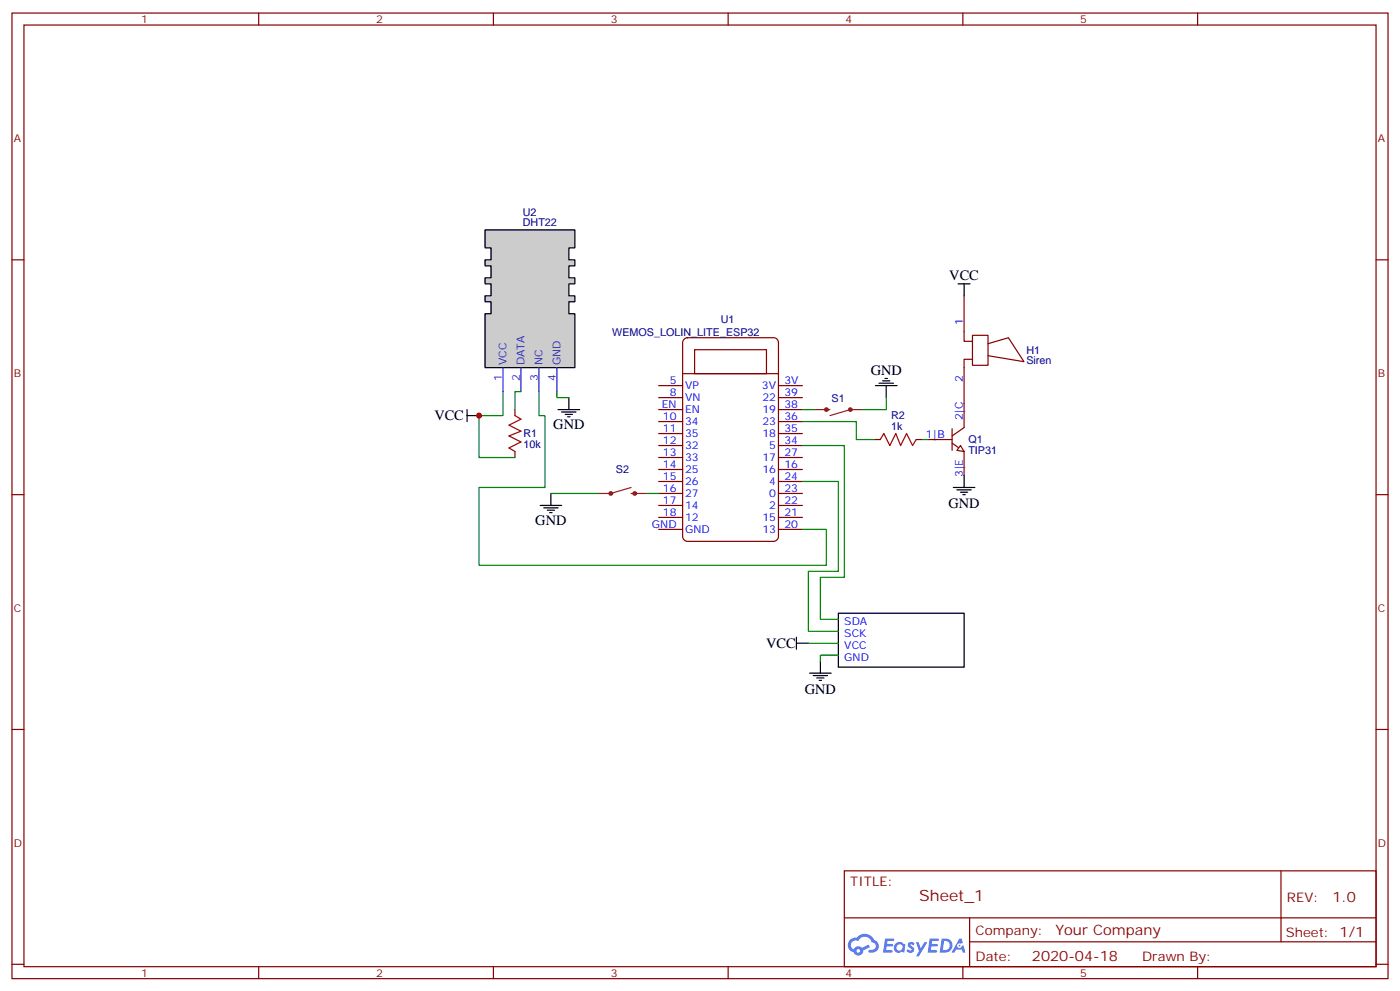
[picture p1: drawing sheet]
<svg xmlns="http://www.w3.org/2000/svg" width="412mm" height="292mm" viewBox="0 0 412 292" stroke-linecap="round" stroke-linejoin="round" font-family="sans-serif">
<path d="M246.9 180.6h37.1v15.9h-37.1z" fill="none" stroke="#000" stroke-width=".35"/>
<g fill="none" stroke="#870000" stroke-width=".35">
<path d="M3.5 3.8h405.4v284.4h-405.4zM7.1 7.4h398.2v277.3h-398.2zM76.2 3.8v3.6M145.3 3.8v3.6M214.5 3.8v3.6M283.6 3.8v3.6M352.8 3.8v3.6M3.5 76.5h3.6M405.3 76.5h3.6M3.5 145.7h3.6M405.3 145.7h3.6M3.5 214.8h3.6"/>
<path d="M405.3 214.8h3.6M248.7 256.4h156.6v28.3h-156.6zM377.3 256.5v20.8M248.7 270.3h156.5M285.6 277.3h119.6M285.6 270.3v14.1M3.5 284h3.6M76.2 284.7v3.5M145.3 284.7v3.5M214.5 284.7v3.5M283.6 284.7v3.5M352.8 284.7v3.5"/>
<path d="M405.3 284h3.6"/>
</g>
<g fill="#5487ff">
<path d="M267.7 277.6a1.22 1.22 0 0 1 1.7 .3l-.4 .6a.47 .47 0 0 0-.3-.5 .47 .47 0 0 0-.5 .2l.1 .3a1.14 1.14 0 0 1 .8 1.7 1.14 1.14 0 0 1-1.9 0l-.2-.2 .5-.5 .7 .4a.29 .29 0 0 0 .3-.3 .29 .29 0 0 0-.2-.3 1.04 1.04 0 0 1-.6-1.7z"/>
<path d="M260.7 276.4h2.4l.3 .1-.2 .5-1.8 .1-.1 .9h1.5l.3 .3-.3 .4h-1.6l-.2 1.1h1.7l.2 .4-.2 .3h-2.6z"/>
<path d="M273.8 276.4h2.4l.3 .1-.1 .5-1.8 .1-.2 .9h1.6l.3 .3-.4 .4h-1.6l-.1 1.1h1.7l.2 .4-.2 .3h-2.6z"/>
<path d="M282.6 276.4h.7l.3 1.2-.6 .3a.69 .69 0 0 0-1 .3 .69 .69 0 0 0 .4 1 .69 .69 0 0 0 .9-.6l.5-.3 .6 2.2h-.8l-.2-.9h-1.8l-.5 .9h-.8z"/>
<path d="M269.8 277.4h.8l.6 1.9 1.1-1.9h.9l-2.6 4.2h-.8l.9-1.5z"/>
<path d="M277.4 276.4l-.6 4.1h1.3a2.11 2.11 0 0 0 2.5-2.1 2.11 2.11 0 0 0-2.5-2zM278.1 277.1a1.39 1.39 0 0 1 1.7 1.4 1.39 1.39 0 0 1-1.8 1.3h-.3z"/>
<path d="M263.7 278a1.54 1.54 0 0 0-.1 2.1 1.54 1.54 0 0 0 2.2 .2l.6 .2 .3-2.3-.2-.2-.4-.1a1.49 1.49 0 0 0-2.4 .1zM264 279a.94 .94 0 0 1 1.8 0 .94 .94 0 0 1-1.8 0z"/>
<path d="M250.4 276.7a2.18 2.18 0 0 0 1.1 3.8 1.44 1.44 0 0 0 1.6 .9 1.44 1.44 0 0 0 1.2-1.5l2-1-.5-.7-1.9 .9a1.47 1.47 0 0 0-2.4 .5 1.39 1.39 0 0 1-.7-2 1.39 1.39 0 0 1 2-.5 2.12 2.12 0 0 1 2.2-1.3 2.12 2.12 0 0 1 1.9 1.7 1.14 1.14 0 0 1 1.1 1.4 1.14 1.14 0 0 1-1.7 .8 .43 .43 0 0 0-.5 .3 .43 .43 0 0 0 .4 .5 1.98 1.98 0 0 0 2.5-1.2 1.98 1.98 0 0 0-1.2-2.5 3.1 3.1 0 0 0-5.3-.7l-.9 .1zM252.3 280a.55 .55 0 0 1 1.1 0 .55 .55 0 0 1-1.1 0z"/>
<circle cx="282.6" cy="278.5" r=".26"/>
</g>
<g fill="none" stroke="#870000" stroke-width=".35">
<path d="M284 87.1v13.4h2.5M286.5 98.7h4.5v8.9h-4.5zM194 113.6h7.1M194 117.1h7.1M201.1 110h28.2M201.4 100l1.1-.6h25.4a1.41 1.41 0 0 1 1.4 1.5v57.1a1.51 1.51 0 0 1-1.4 1.4h-25.4a1.51 1.51 0 0 1-1.4-1.4v-57.1zM204.6 103h21.2v7h-21.2zM229.3 113.6h7.1M229.3 117.1h7.1M286.5 105.8h-2.5v13.1M291 101.2l6-1.8 4.6 7.1-10.6-1.8M194 120.6h7.1"/>
<path d="M194 124.1h7.1M194 127.7h7.1M194 131.2h7.1M194 134.7h7.1M194 138.3h7.1M229.3 120.6h7.1M229.3 124.1h7.1M229.3 127.7h7.1M229.3 131.2h7.1M229.3 134.7h7.1M229.3 138.3h7.1M194 141.8h7.1"/>
<path d="M194 145.3h7.1M194 148.8h7.1M194 152.4h7.1M194 155.9h7.1M229.3 141.8h7.1M229.3 145.3h7.1M229.3 148.8h7.1M229.3 152.4h7.1M229.3 155.9h7.1"/>
</g>
<g fill="#666" stroke="#000" stroke-width=".35">
<path d="M146.4 73h3.5v3.5h-3.5z"/>
<path d="M151.7 73h3.5v3.5h-3.5z"/>
<path d="M157 73h3.5v3.5h-3.5z"/>
<path d="M146.4 78.3h3.5v3.5h-3.5z"/>
<path d="M151.7 78.3h3.5v3.5h-3.5z"/>
<path d="M157 78.3h3.5v3.5h-3.5z"/>
<path d="M146.4 83.6h3.5v3.5h-3.5z"/>
<path d="M151.7 83.6h3.5v3.5h-3.5z"/>
<path d="M157 83.6h3.5v3.5h-3.5z"/>
<path d="M146.4 88.9h3.5v3.5h-3.5z"/>
<path d="M151.7 88.9h3.5v3.5h-3.5z"/>
<path d="M157 88.9h3.5v3.5h-3.5z"/>
<path d="M162.3 73h3.5v3.5h-3.5z"/>
<path d="M162.3 78.3h3.5v3.5h-3.5z"/>
<path d="M162.3 83.6h3.5v3.5h-3.5z"/>
<path d="M162.3 88.9h3.5v3.5h-3.5z"/>
</g>
<path d="M142.9 67.7h26.4v5.3h-1.7v3.5h1.7v1.8h-1.7v3.5h1.7v1.8h-1.7v3.5h1.7v1.8h-1.7v3.5h1.7v15.9h-26.4v-15.9h1.7v-3.5h-1.7v-1.8h1.7v-3.5h-1.7v-1.8h1.7v-3.5h-1.7v-1.8h1.7v-3.5h-1.7z" fill="#ccc" stroke="#000" stroke-width=".35"/>
<path d="M148.2 108.3v7M153.5 108.3v7M158.7 108.3v7M164 108.3v7" fill="none" stroke="#30c" stroke-width=".35"/>
<path d="M239.9 120.6h4.6M254 120.6h-3.5l-6 1.8M185.9 143.5l-6 1.8h-3.5M185.9 145.3h4.6" fill="none" stroke="#8c2424" stroke-width=".35"/>
<g fill="none" stroke="#8c2424" stroke-width=".71">
<circle cx="243.4" cy="120.6" r=".35"/>
<circle cx="250.5" cy="120.6" r=".35"/>
<circle cx="179.9" cy="145.3" r=".35"/>
<circle cx="187" cy="145.3" r=".35"/>
</g>
<path d="M280.5 130.5l3.5 2.5M280.5 126.3v6.3M284 125.9l-3.5 2.5" fill="none" stroke="#870000" stroke-width=".35"/>
<path d="M282.9 131.2l1.1 1.8-2.1-.4z" fill="#fff" stroke="#870000" stroke-width=".35"/>
<path d="M284 118.9v7M151.7 120.6v1.8M151.7 133v1.7M257.5 129.4h1.8M269.9 129.4h1.7M273.4 129.4h7.1M284 133v7" fill="none" stroke="#870000" stroke-width=".35"/>
<path d="M151.7 122.4l1.8 1-3.6 1.8 3.6 1.8-3.6 1.4 3.6 1.7-3.6 1.8 1.8 1.1M259.3 129.4l1-1.7 1.8 3.5 1.8-3.5 1.4 3.5 1.8-3.5 1.7 3.5 1.1-1.8" fill="none" stroke="#a10000" stroke-width=".35"/>
<g fill="none" stroke="#000" stroke-width=".35">
<path d="M282.2 83.6h3.6M284 83.6v3.5M167.6 117.1v3.5M257.9 113.6h6.3M258.9 112.9h4.3M260 112.1h2.1M260.7 111.4h.7M261.1 113.6v3.5M137.6 122.4h3.5M137.6 120.6v3.5M164.4 120.6h6.3M165.5 121.3h4.2"/>
<path d="M166.5 122h2.1M167.2 122.7h.7M159.1 148.8h6.4M160.2 149.5h4.2M161.2 150.2h2.1M161.9 151h.7M162.3 145.3v3.5M280.8 143.5h6.4M281.9 144.3h4.2M282.9 145h2.1M283.6 145.7h.7M284 140v3.5"/>
<path d="M234.6 189.4h3.5M234.6 187.6v3.6M238.5 198.2h6.3M239.5 198.9h4.3M240.6 199.6h2.1M241.7 194.7v3.5M241.3 200.3h.7"/>
</g>
<g fill="none" stroke="#008700" stroke-width=".35">
<path d="M148.2 115.3v7.1h-7.1v12.3h10.6M153.5 115.3h-1.8v5.3M158.7 115.3v7.1h1.8v21.1h-19.4v23h102.3v-10.6h-7M164 115.3v1.8h3.6M261.1 117.1v3.5h-7.1M236.4 124.1h15.8v5.3h5.3M236.4 131.2h12.3v38.8h-7v12.4h5.2M236.4 120.6h3.5M271.6 129.4h1.8M162.3 145.3h14.1M190.5 145.3h3.5M236.4 141.8h10.5v26.4h-8.8v17.7h8.8"/>
<path d="M238.1 189.4h8.8M246.9 192.9h-5.2v1.8"/>
</g>
<circle cx="141.1" cy="122.4" r=".88" fill="#c00"/>
<text font-size="4.6" fill="#800" x="270.8" y="265.5">Sheet_1</text>
<g font-size="4.2">
<text x="279.6" y="82.6">VCC</text>
<text x="256.5" y="110.4">GND</text>
<text x="127.9" y="123.8">VCC</text>
<text x="163" y="126.3">GND</text>
<text x="279.4" y="149.6">GND</text>
<text x="157.7" y="154.5">GND</text>
<text x="225.7" y="190.8">VCC</text>
<text x="237.1" y="204.3">GND</text>
</g>
<g font-size="4.2" fill="#800">
<text x="392.5" y="265.7">1.0</text>
<text x="310.9" y="275.3">Your Company</text>
<text x="304" y="283.1">2020-04-18</text>
</g>
<g font-size="3.9" fill="#800">
<text x="250.5" y="261">TITLE:</text>
<text x="379.1" y="265.7">REV:</text>
<text x="287.4" y="275.2">Company:</text>
<text x="378.7" y="275.8">Sheet: 1/1</text>
<text x="287.4" y="282.9">Date:</text>
<text x="336.4" y="283">Drawn By:</text>
</g>
<g font-size="3.2" fill="#800">
<text x="41.6" y="6.8">1</text>
<text x="110.8" y="6.8">2</text>
<text x="179.9" y="6.8">3</text>
<text x="249.1" y="6.8">4</text>
<text x="318.2" y="6.8">5</text>
<text x="4.1" y="41.9">A</text>
<text x="405.9" y="41.9">A</text>
<text x="4.1" y="111.1">B</text>
<text x="405.9" y="111.1">B</text>
<text x="4.1" y="180.2">C</text>
<text x="405.9" y="180.2">C</text>
<text x="4.1" y="249.4">D</text>
<text x="405.9" y="249.4">D</text>
<text x="41.6" y="287.7">1</text>
<text x="110.8" y="287.7">2</text>
<text x="179.9" y="287.7">3</text>
<text x="249.1" y="287.7">4</text>
<text x="318.2" y="287.7">5</text>
</g>
<g font-size="3.2" fill="#000080">
<text x="154" y="63.5">U2</text>
<text x="154" y="66.6">DHT22</text>
<text x="212.3" y="95.2">U1</text>
<text x="180.3" y="98.8">WEMOS_LOLIN_LITE_ESP32</text>
<text x="302.3" y="107.3">Siren</text>
<text x="302.3" y="104.1">H1</text>
<text x="244.9" y="118.2">S1</text>
<text x="262.5" y="123.4">R2</text>
<text x="154.2" y="132">10k</text>
<text x="154.2" y="128.8">R1</text>
<text x="262.5" y="126.6">1k</text>
<text x="285.3" y="130.6">Q1</text>
<text x="285.3" y="133.7">TIP31</text>
<text x="181.4" y="139.3">S2</text>
</g>
<g font-size="3.2" fill="#00f">
<text x="283.6" y="95.6" transform="rotate(-90 283.6 95.6)">1</text>
<text x="197.3" y="113.2">5</text>
<text x="231.1" y="113.2">3V</text>
<text x="283.6" y="112.4" transform="rotate(-90 283.6 112.4)">2</text>
<text x="197.3" y="116.7">8</text>
<text x="201.8" y="114.6">VP</text>
<text x="201.8" y="118.1">VN</text>
<text x="224.4" y="114.6">3V</text>
<text x="224.6" y="118.1">22</text>
<text x="231.1" y="116.7">39</text>
<text x="194.9" y="120.3">EN</text>
<text x="195.3" y="123.8">10</text>
<text x="201.8" y="121.7">EN</text>
<text x="201.8" y="125.2">34</text>
<text x="224.6" y="121.7">19</text>
<text x="224.6" y="125.2">23</text>
<text x="231.1" y="120.3">38</text>
<text x="231.1" y="123.8">36</text>
<text x="283.6" y="123.8" transform="rotate(-90 283.6 123.8)">2|C</text>
<text x="195.3" y="127.3">11</text>
<text x="195.3" y="130.8">12</text>
<text x="201.8" y="128.7">35</text>
<text x="224.6" y="128.7">18</text>
<text x="231.1" y="127.3">35</text>
<text x="231.1" y="130.8">34</text>
<text x="272.7" y="129.1">1|B</text>
<text x="195.3" y="134.4">13</text>
<text x="195.3" y="137.9">14</text>
<text x="201.8" y="132.3">32</text>
<text x="201.8" y="135.8">33</text>
<text x="224.6" y="135.8">17</text>
<text x="226.6" y="132.3">5</text>
<text x="231.1" y="134.4">27</text>
<text x="231.1" y="137.9">16</text>
<text x="195.3" y="141.4">15</text>
<text x="201.8" y="142.8">26</text>
<text x="201.8" y="139.3">25</text>
<text x="224.6" y="139.3">16</text>
<text x="226.6" y="142.8">4</text>
<text x="231.1" y="141.4">24</text>
<text x="283.6" y="140.5" transform="rotate(-90 283.6 140.5)">3|E</text>
<text x="195.3" y="145">16</text>
<text x="195.3" y="148.5">17</text>
<text x="201.8" y="146.4">27</text>
<text x="201.8" y="149.9">14</text>
<text x="226.6" y="146.4">0</text>
<text x="226.6" y="149.9">2</text>
<text x="231.1" y="145">23</text>
<text x="231.1" y="148.5">22</text>
<text x="192" y="155.5">GND</text>
<text x="195.3" y="152">18</text>
<text x="201.8" y="153.4">12</text>
<text x="224.6" y="153.4">15</text>
<text x="231.1" y="152">21</text>
<text x="231.1" y="155.5">20</text>
<text x="201.8" y="157">GND</text>
<text x="224.6" y="157">13</text>
<text x="248.7" y="184.1">SDA</text>
<text x="248.7" y="187.6">SCK</text>
<text x="248.7" y="191.2">VCC</text>
<text x="248.7" y="194.7">GND</text>
</g>
<g font-size="3.2" fill="#30c">
<text x="149.2" y="107.6" transform="rotate(-90 149.2 107.6)">VCC</text>
<text x="154.5" y="107.6" transform="rotate(-90 154.5 107.6)">DATA</text>
<text x="159.8" y="107.6" transform="rotate(-90 159.8 107.6)">NC</text>
<text x="165.1" y="107.6" transform="rotate(-90 165.1 107.6)">GND</text>
<text x="147.8" y="112" transform="rotate(-90 147.8 112)">1</text>
<text x="153.1" y="112" transform="rotate(-90 153.1 112)">2</text>
<text x="158.4" y="112" transform="rotate(-90 158.4 112)">3</text>
<text x="163.7" y="112" transform="rotate(-90 163.7 112)">4</text>
</g>
</svg>
